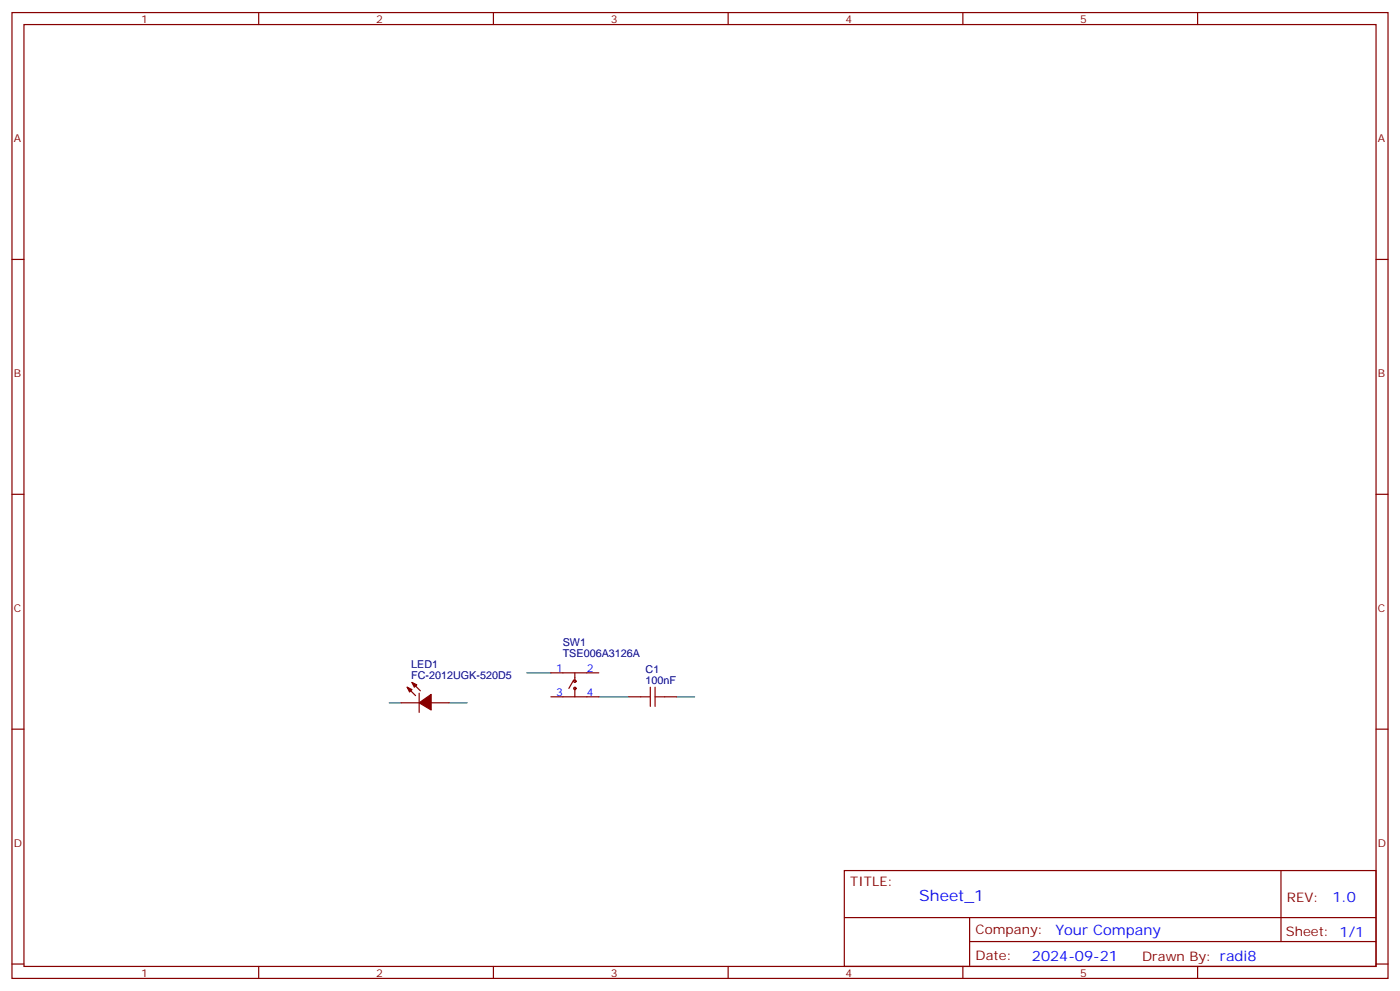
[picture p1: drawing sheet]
<svg xmlns="http://www.w3.org/2000/svg" width="412mm" height="292mm" viewBox="0 0 412 292" stroke-linecap="round" stroke-linejoin="round" font-family="sans-serif">
<g fill="none" stroke="#870000" stroke-width=".35">
<path d="M3.5 3.7h405.4v284.3h-405.4zM7.1 7.2h398.2v277.3h-398.2zM76.2 3.7v3.5M145.3 3.7v3.5M214.5 3.7v3.5M283.6 3.7v3.5M352.8 3.7v3.5M3.5 76.4h3.6M405.3 76.4h3.6M3.5 145.5h3.6M405.3 145.5h3.6M162.3 198.1h14.1"/>
<path d="M169.3 198.1v2.5M3.5 214.7h3.6M118.2 206.9h5.3M119.9 202.3l2.5 2.5M121.4 200.9l2.4 2.5M123.5 204.1v5.6M127 206.9h5.3M162.3 205.1h14.1M169 200.2l-1.4 2.5M169.3 202.7v2.4M185.2 205.1h3.5M195.8 205.1h3.5"/>
<path d="M405.3 214.7h3.6M248.7 256.3h156.6v28.2h-156.6zM377.3 256.3v20.9M248.7 270.1h156.5M285.6 277.2h119.6M285.6 270.1v14.2M3.5 283.8h3.6M76.2 284.5v3.5M145.3 284.5v3.5M214.5 284.5v3.5M283.6 284.5v3.5M352.8 284.5v3.5"/>
<path d="M405.3 283.8h3.6"/>
<circle cx="169.3" cy="202.7" r=".35"/>
<circle cx="169.3" cy="200.6" r=".35"/>
</g>
<path d="M155.2 198.1h7.1M114.7 206.9h3.5M132.3 206.9h5.3M176.4 205.1h8.8M199.3 205.1h5.3" fill="none" stroke="#008700" stroke-width=".35"/>
<path d="M188.7 205.1h2.9M191.6 202.3v5.7M193 205.1h2.8M193 202.3v5.7" fill="none" stroke="#a10000" stroke-width=".35"/>
<g fill="#870000" stroke="#870000" stroke-width=".35">
<path d="M119.9 202.3l1.5 .7-.8 .7z"/>
<path d="M121.4 200.9l1.4 .7-.7 .7z"/>
<path d="M123.5 206.9l3.5-2.5v4.6z"/>
</g>
<text font-size="4.6" fill="#00f" x="270.8" y="265.3">Sheet_1</text>
<g font-size="4.2" fill="#00f">
<text x="392.5" y="265.6">1.0</text>
<text x="310.9" y="275.1">Your Company</text>
<text x="304" y="282.9">2024-09-21</text>
</g>
<g font-size="3.9" fill="#800">
<text x="250.5" y="260.9">TITLE:</text>
<text x="379.1" y="265.6">REV:</text>
<text x="287.4" y="275.1">Company:</text>
<text x="378.7" y="275.7">Sheet: 1/1</text>
<text x="287.4" y="282.8">Date:</text>
<text x="336.4" y="282.8">Drawn By: radi8</text>
</g>
<g font-size="3.2" fill="#800">
<text x="41.6" y="6.7">1</text>
<text x="110.8" y="6.7">2</text>
<text x="179.9" y="6.7">3</text>
<text x="249.1" y="6.7">4</text>
<text x="318.2" y="6.7">5</text>
<text x="4.1" y="41.8">A</text>
<text x="405.9" y="41.8">A</text>
<text x="4.1" y="110.9">B</text>
<text x="405.9" y="110.9">B</text>
<text x="4.1" y="180.1">C</text>
<text x="405.9" y="180.1">C</text>
<text x="4.1" y="249.2">D</text>
<text x="405.9" y="249.2">D</text>
<text x="41.6" y="287.5">1</text>
<text x="110.8" y="287.5">2</text>
<text x="179.9" y="287.5">3</text>
<text x="249.1" y="287.5">4</text>
<text x="318.2" y="287.5">5</text>
</g>
<g font-size="3.2" fill="#000080">
<text x="165.8" y="190.1">SW1</text>
<text x="121.1" y="196.6">LED1</text>
<text x="165.8" y="193.3">TSE006A3126A</text>
<text x="121.1" y="199.8">FC-2012UGK-520D5</text>
<text x="190.2" y="201.3">100nF</text>
<text x="190.2" y="198">C1</text>
</g>
<g font-size="3.2" fill="#00f">
<text x="163.8" y="197.7">1</text>
<text x="172.9" y="197.7">2</text>
<text x="163.8" y="204.8">3</text>
<text x="172.9" y="204.8">4</text>
</g>
</svg>
